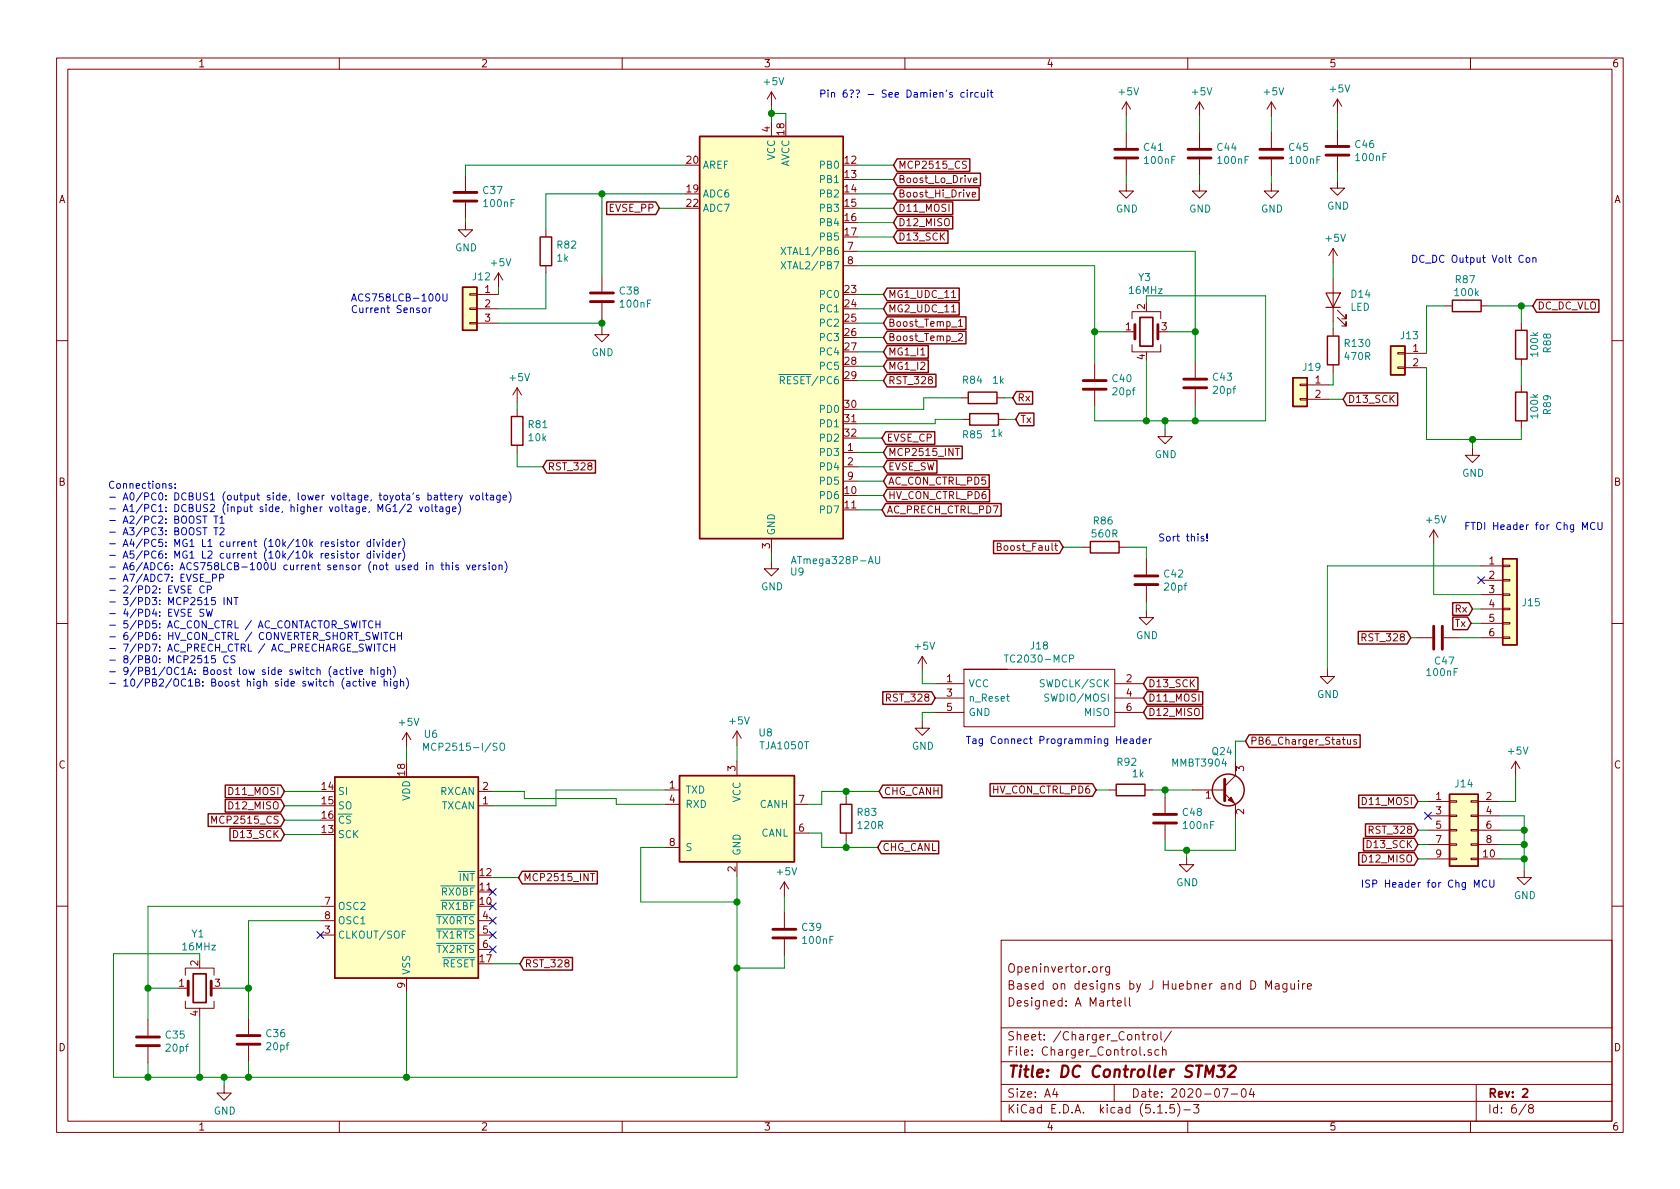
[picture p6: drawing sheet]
EESchema Schematic File Version 4
EELAYER 30 0
EELAYER END
$Descr A4 11693 8268
encoding utf-8
Sheet 6 8
Title "DC Controller STM32"
Date "2020-07-04"
Rev "2"
Comp ""
Comment1 "Designed: A Martell"
Comment2 "Based on designs by J Huebner and D Maguire"
Comment3 "Openinvertor.org"
Comment4 ""
$EndDescr
$Comp
L Interface_CAN_LIN:MCP2515-xSO U6
U 1 1
P 2830 6100
F 0 "U6" H 3000 7100 50  0000 C CNN
F 1 "MCP2515-I/SO" H 3230 7010 50  0000 C CNN
F 2 "Package_SO:SOIC-18W_7.5x11.6mm_P1.27mm" H 2830 5200 50  0001 C CIN
F 3 "http://ww1.microchip.com/downloads/en/DeviceDoc/21801e.pdf" H 2930 5300 50  0001 C CNN
F 4 "C12368" H 2830 6100 50  0001 C CNN "JLPCB Component"
	1    2830 6100
	1    0    0    -1  
$EndComp
$Comp
L Interface_CAN_LIN:TJA1051T U8
U 1 1
P 5130 5690
F 0 "U8" H 5330 6290 50  0000 C CNN
F 1 "TJA1050T" H 5460 6200 50  0000 C CNN
F 2 "Package_SO:SOIC-8_3.9x4.9mm_P1.27mm" H 5130 5190 50  0001 C CIN
F 3 "http://www.nxp.com/documents/data_sheet/TJA1051.pdf" H 5130 5690 50  0001 C CNN
F 4 "C6952" H 5130 5690 50  0001 C CNN "JLPCB Component"
	1    5130 5690
	1    0    0    -1  
$EndComp
$Comp
L Device:Crystal_GND24 Y1
U 1 1
P 1390 6870
F 0 "Y1" H 1330 7250 50  0000 L CNN
F 1 "16MHz" H 1260 7160 50  0000 L CNN
F 2 "Crystal:Crystal_SMD_3225-4Pin_3.2x2.5mm" H 1390 6870 50  0001 C CNN
F 3 "~" H 1390 6870 50  0001 C CNN
F 4 "C13738" H 1390 6870 50  0001 C CNN "JLPCB Component"
	1    1390 6870
	1    0    0    -1  
$EndComp
$Comp
L Device:C C39
U 1 1
P 5460 6490
F 0 "C39" H 5575 6536 50  0000 L CNN
F 1 "100nF" H 5575 6445 50  0000 L CNN
F 2 "Capacitor_SMD:C_0603_1608Metric" H 5498 6340 50  0001 C CNN
F 3 "~" H 5460 6490 50  0001 C CNN
F 4 "C14663" H 5460 6490 50  0001 C CNN "JLPCB Component"
	1    5460 6490
	1    0    0    -1  
$EndComp
$Comp
L Device:R R83
U 1 1
P 5890 5690
F 0 "R83" H 5960 5736 50  0000 L CNN
F 1 "120R" H 5960 5645 50  0000 L CNN
F 2 "Resistor_SMD:R_0603_1608Metric" V 5820 5690 50  0001 C CNN
F 3 "~" H 5890 5690 50  0001 C CNN
F 4 "C22787" H 5890 5690 50  0001 C CNN "JLPCB Component"
	1    5890 5690
	1    0    0    -1  
$EndComp
$Comp
L Device:C C36
U 1 1
P 1730 7230
F 0 "C36" H 1845 7276 50  0000 L CNN
F 1 "20pf" H 1845 7185 50  0000 L CNN
F 2 "Capacitor_SMD:C_0603_1608Metric" H 1768 7080 50  0001 C CNN
F 3 "~" H 1730 7230 50  0001 C CNN
F 4 "C1648" H 1730 7230 50  0001 C CNN "JLPCB Component"
	1    1730 7230
	1    0    0    -1  
$EndComp
$Comp
L Device:C C35
U 1 1
P 1030 7240
F 0 "C35" H 1145 7286 50  0000 L CNN
F 1 "20pf" H 1145 7195 50  0000 L CNN
F 2 "Capacitor_SMD:C_0603_1608Metric" H 1068 7090 50  0001 C CNN
F 3 "~" H 1030 7240 50  0001 C CNN
F 4 "C1648" H 1030 7240 50  0001 C CNN "JLPCB Component"
	1    1030 7240
	1    0    0    -1  
$EndComp
Wire Wire Line
	1030 7090 1030 6870
Wire Wire Line
	1030 6870 1240 6870
Wire Wire Line
	1540 6870 1730 6870
Wire Wire Line
	1730 6870 1730 7080
Wire Wire Line
	1030 7390 1030 7490
Wire Wire Line
	1730 7490 1730 7380
$Comp
L power:GND #PWR038
U 1 1
P 1560 7550
F 0 "#PWR038" H 1560 7300 50  0001 C CNN
F 1 "GND" H 1565 7377 50  0000 C CNN
F 2 "" H 1560 7550 50  0001 C CNN
F 3 "" H 1560 7550 50  0001 C CNN
	1    1560 7550
	1    0    0    -1  
$EndComp
Wire Wire Line
	1560 7550 1560 7490
Wire Wire Line
	1030 6870 1030 6300
Wire Wire Line
	1030 6300 2230 6300
Connection ~ 1030 6870
Wire Wire Line
	1730 6870 1730 6400
Wire Wire Line
	1730 6400 2230 6400
Connection ~ 1730 6870
Wire Wire Line
	1730 7490 2830 7490
Connection ~ 1730 7490
Wire Wire Line
	2830 6900 2830 7490
Wire Wire Line
	3430 5600 3870 5600
Wire Wire Line
	3870 5600 3870 5490
Wire Wire Line
	3870 5490 4630 5490
Wire Wire Line
	3430 5500 3650 5500
Wire Wire Line
	3650 5500 3650 5550
Wire Wire Line
	3650 5550 4290 5550
Wire Wire Line
	4290 5550 4290 5590
Wire Wire Line
	4290 5590 4630 5590
NoConn ~ 2230 6500
NoConn ~ 3430 6400
NoConn ~ 3430 6500
NoConn ~ 3430 6600
NoConn ~ 3430 6300
NoConn ~ 3430 6200
Text GLabel 3610 6100 2    50   Input ~ 0
MCP2515_INT
Wire Wire Line
	3610 6100 3430 6100
Text GLabel 1980 5800 0    50   Input ~ 0
D13_SCK
Text GLabel 1980 5700 0    50   Input ~ 0
MCP2515_CS
Text GLabel 1980 5600 0    50   Input ~ 0
D12_MISO
Text GLabel 1980 5500 0    50   Input ~ 0
D11_MOSI
Wire Wire Line
	2230 5600 1980 5600
Wire Wire Line
	2230 5700 1980 5700
Wire Wire Line
	2230 5800 1980 5800
Wire Wire Line
	1980 5500 2230 5500
$Comp
L power:+5V #PWR039
U 1 1
P 2830 5190
F 0 "#PWR039" H 2830 5040 50  0001 C CNN
F 1 "+5V" H 2845 5363 50  0000 C CNN
F 2 "" H 2830 5190 50  0001 C CNN
F 3 "" H 2830 5190 50  0001 C CNN
	1    2830 5190
	1    0    0    -1  
$EndComp
Wire Wire Line
	2830 5300 2830 5190
Text GLabel 3620 6700 2    50   Input ~ 0
RST_328
Wire Wire Line
	3620 6700 3430 6700
Wire Wire Line
	2830 7490 5130 7490
Wire Wire Line
	5130 7490 5130 6730
Connection ~ 2830 7490
Wire Wire Line
	4630 5890 4460 5890
Wire Wire Line
	4460 5890 4460 6270
Wire Wire Line
	4460 6270 5130 6270
Connection ~ 5130 6270
Wire Wire Line
	5130 6270 5130 6090
$Comp
L power:+5V #PWR044
U 1 1
P 5130 5180
F 0 "#PWR044" H 5130 5030 50  0001 C CNN
F 1 "+5V" H 5145 5353 50  0000 C CNN
F 2 "" H 5130 5180 50  0001 C CNN
F 3 "" H 5130 5180 50  0001 C CNN
	1    5130 5180
	1    0    0    -1  
$EndComp
Wire Wire Line
	5130 5290 5130 5180
Text GLabel 6120 5500 2    50   Input ~ 0
CHG_CANH
Text GLabel 6110 5890 2    50   Input ~ 0
CHG_CANL
Wire Wire Line
	5630 5590 5720 5590
Wire Wire Line
	5630 5790 5720 5790
Wire Wire Line
	5720 5500 5890 5500
Wire Wire Line
	5720 5500 5720 5590
Wire Wire Line
	5720 5890 5890 5890
Wire Wire Line
	5720 5790 5720 5890
Wire Wire Line
	5890 5840 5890 5890
Connection ~ 5890 5890
Wire Wire Line
	5890 5890 6110 5890
Wire Wire Line
	5890 5540 5890 5500
Connection ~ 5890 5500
Wire Wire Line
	5890 5500 6120 5500
Wire Wire Line
	5130 6730 5460 6730
Connection ~ 5130 6730
Wire Wire Line
	5130 6730 5130 6270
Wire Wire Line
	5460 6730 5460 6640
$Comp
L power:+5V #PWR047
U 1 1
P 5460 6230
F 0 "#PWR047" H 5460 6080 50  0001 C CNN
F 1 "+5V" H 5475 6403 50  0000 C CNN
F 2 "" H 5460 6230 50  0001 C CNN
F 3 "" H 5460 6230 50  0001 C CNN
	1    5460 6230
	1    0    0    -1  
$EndComp
Wire Wire Line
	5460 6340 5460 6230
$Comp
L power:GND #PWR046
U 1 1
P 5370 3900
F 0 "#PWR046" H 5370 3650 50  0001 C CNN
F 1 "GND" H 5375 3727 50  0000 C CNN
F 2 "" H 5370 3900 50  0001 C CNN
F 3 "" H 5370 3900 50  0001 C CNN
	1    5370 3900
	1    0    0    -1  
$EndComp
Wire Wire Line
	5370 3900 5370 3840
$Comp
L power:+5V #PWR045
U 1 1
P 5370 730
F 0 "#PWR045" H 5370 580 50  0001 C CNN
F 1 "+5V" H 5385 903 50  0000 C CNN
F 2 "" H 5370 730 50  0001 C CNN
F 3 "" H 5370 730 50  0001 C CNN
	1    5370 730 
	1    0    0    -1  
$EndComp
Wire Wire Line
	5370 840  5370 780 
Text Notes 5700 680  0    50   ~ 0
Pin 6?? - See Damien's circuit
$Comp
L Device:Crystal_GND24 Y3
U 1 1
P 7980 2300
F 0 "Y3" H 7920 2680 50  0000 L CNN
F 1 "16MHz" H 7850 2590 50  0000 L CNN
F 2 "Crystal:Crystal_SMD_3225-4Pin_3.2x2.5mm" H 7980 2300 50  0001 C CNN
F 3 "~" H 7980 2300 50  0001 C CNN
F 4 "C13738" H 7980 2300 50  0001 C CNN "JLPCB Component"
	1    7980 2300
	1    0    0    -1  
$EndComp
$Comp
L Device:C C43
U 1 1
P 8320 2660
F 0 "C43" H 8435 2706 50  0000 L CNN
F 1 "20pf" H 8435 2615 50  0000 L CNN
F 2 "Capacitor_SMD:C_0603_1608Metric" H 8358 2510 50  0001 C CNN
F 3 "~" H 8320 2660 50  0001 C CNN
F 4 "C1648" H 8320 2660 50  0001 C CNN "JLPCB Component"
	1    8320 2660
	1    0    0    -1  
$EndComp
$Comp
L Device:C C40
U 1 1
P 7620 2670
F 0 "C40" H 7735 2716 50  0000 L CNN
F 1 "20pf" H 7735 2625 50  0000 L CNN
F 2 "Capacitor_SMD:C_0603_1608Metric" H 7658 2520 50  0001 C CNN
F 3 "~" H 7620 2670 50  0001 C CNN
F 4 "C1648" H 7620 2670 50  0001 C CNN "JLPCB Component"
	1    7620 2670
	1    0    0    -1  
$EndComp
Wire Wire Line
	7620 2520 7620 2300
Wire Wire Line
	7620 2300 7830 2300
Wire Wire Line
	8130 2300 8320 2300
Wire Wire Line
	8320 2300 8320 2510
Wire Wire Line
	7620 2820 7620 2920
Wire Wire Line
	8320 2920 8320 2810
$Comp
L power:GND #PWR050
U 1 1
P 8110 2980
F 0 "#PWR050" H 8110 2730 50  0001 C CNN
F 1 "GND" H 8115 2807 50  0000 C CNN
F 2 "" H 8110 2980 50  0001 C CNN
F 3 "" H 8110 2980 50  0001 C CNN
	1    8110 2980
	1    0    0    -1  
$EndComp
Wire Wire Line
	8110 2980 8110 2920
Connection ~ 7620 2300
Connection ~ 8320 2300
Wire Wire Line
	7620 1840 5970 1840
Wire Wire Line
	7620 1840 7620 2300
Wire Wire Line
	8320 1740 5970 1740
Wire Wire Line
	8320 1740 8320 2300
Text GLabel 6150 3140 2    50   Input ~ 0
MCP2515_INT
Wire Wire Line
	6150 3140 5970 3140
Text GLabel 6150 3240 2    50   Input ~ 0
EVSE_SW
Wire Wire Line
	6150 3240 5970 3240
Text GLabel 6150 3340 2    50   Input ~ 0
AC_CON_CTRL_PD5
Wire Wire Line
	6150 3340 5970 3340
Text GLabel 6150 3440 2    50   Input ~ 0
HV_CON_CTRL_PD6
Wire Wire Line
	6150 3440 5970 3440
Text GLabel 6140 3540 2    50   Input ~ 0
AC_PRECH_CTRL_PD7
Wire Wire Line
	6140 3540 5970 3540
$Comp
L MCU_Microchip_ATmega:ATmega328P-AU U9
U 1 1
P 5370 2340
F 0 "U9" H 5550 710 50  0000 C CNN
F 1 "ATmega328P-AU" H 5820 790 50  0000 C CNN
F 2 "Package_QFP:TQFP-32_7x7mm_P0.8mm" H 5370 2340 50  0001 C CIN
F 3 "http://ww1.microchip.com/downloads/en/DeviceDoc/ATmega328_P%20AVR%20MCU%20with%20picoPower%20Technology%20Data%20Sheet%2040001984A.pdf" H 5370 2340 50  0001 C CNN
F 4 "C14877" H 5370 2340 50  0001 C CNN "JLPCB Component"
	1    5370 2340
	1    0    0    -1  
$EndComp
Text GLabel 6220 1640 2    50   Input ~ 0
D13_SCK
Text GLabel 6220 1540 2    50   Input ~ 0
D12_MISO
Text GLabel 6220 1440 2    50   Input ~ 0
D11_MOSI
Wire Wire Line
	5970 1540 6220 1540
Wire Wire Line
	5970 1640 6220 1640
Wire Wire Line
	6220 1440 5970 1440
Text GLabel 6220 1140 2    50   Input ~ 0
MCP2515_CS
Wire Wire Line
	5970 1140 6220 1140
Text GLabel 6220 1240 2    50   Input ~ 0
Boost_Lo_Drive
Wire Wire Line
	5970 1240 6220 1240
Text GLabel 6220 1340 2    50   Input ~ 0
Boost_Hi_Drive
Wire Wire Line
	5970 1340 6220 1340
Wire Wire Line
	5470 840  5470 780 
Wire Wire Line
	5470 780  5370 780 
Connection ~ 5370 780 
Wire Wire Line
	5370 780  5370 730 
$Comp
L Device:C C41
U 1 1
P 7840 1060
F 0 "C41" H 7955 1106 50  0000 L CNN
F 1 "100nF" H 7955 1015 50  0000 L CNN
F 2 "Capacitor_SMD:C_0603_1608Metric" H 7878 910 50  0001 C CNN
F 3 "~" H 7840 1060 50  0001 C CNN
F 4 "C14663" H 7840 1060 50  0001 C CNN "JLPCB Component"
	1    7840 1060
	1    0    0    -1  
$EndComp
$Comp
L power:+5V #PWR048
U 1 1
P 7840 800
F 0 "#PWR048" H 7840 650 50  0001 C CNN
F 1 "+5V" H 7855 973 50  0000 C CNN
F 2 "" H 7840 800 50  0001 C CNN
F 3 "" H 7840 800 50  0001 C CNN
	1    7840 800 
	1    0    0    -1  
$EndComp
Wire Wire Line
	7840 910  7840 800 
$Comp
L power:GND #PWR049
U 1 1
P 7840 1270
F 0 "#PWR049" H 7840 1020 50  0001 C CNN
F 1 "GND" H 7845 1097 50  0000 C CNN
F 2 "" H 7840 1270 50  0001 C CNN
F 3 "" H 7840 1270 50  0001 C CNN
	1    7840 1270
	1    0    0    -1  
$EndComp
Wire Wire Line
	7840 1270 7840 1210
$Comp
L Device:C C38
U 1 1
P 4190 2060
F 0 "C38" H 4305 2106 50  0000 L CNN
F 1 "100nF" H 4305 2015 50  0000 L CNN
F 2 "Capacitor_SMD:C_0603_1608Metric" H 4228 1910 50  0001 C CNN
F 3 "~" H 4190 2060 50  0001 C CNN
F 4 "C14663" H 4190 2060 50  0001 C CNN "JLPCB Component"
	1    4190 2060
	1    0    0    -1  
$EndComp
$Comp
L power:GND #PWR043
U 1 1
P 4190 2270
F 0 "#PWR043" H 4190 2020 50  0001 C CNN
F 1 "GND" H 4195 2097 50  0000 C CNN
F 2 "" H 4190 2270 50  0001 C CNN
F 3 "" H 4190 2270 50  0001 C CNN
	1    4190 2270
	1    0    0    -1  
$EndComp
Wire Wire Line
	4190 2270 4190 2240
$Comp
L Device:R R82
U 1 1
P 3800 1740
F 0 "R82" H 3870 1786 50  0000 L CNN
F 1 "1k" H 3870 1695 50  0000 L CNN
F 2 "Resistor_SMD:R_0603_1608Metric" V 3730 1740 50  0001 C CNN
F 3 "~" H 3800 1740 50  0001 C CNN
F 4 "C21190" H 3800 1740 50  0001 C CNN "JLPCB Component"
	1    3800 1740
	1    0    0    -1  
$EndComp
$Comp
L Connector_Generic:Conn_01x03 J12
U 1 1
P 3270 2140
F 0 "J12" H 3188 2365 50  0000 C CNN
F 1 "Conn_01x03" H 3188 2366 50  0001 C CNN
F 2 "Connector_PinHeader_2.54mm:PinHeader_1x03_P2.54mm_Vertical" H 3270 2140 50  0001 C CNN
F 3 "~" H 3270 2140 50  0001 C CNN
	1    3270 2140
	-1   0    0    -1  
$EndComp
Wire Wire Line
	4190 2240 3470 2240
Connection ~ 4190 2240
Wire Wire Line
	4190 2240 4190 2210
Wire Wire Line
	3470 2140 3800 2140
Wire Wire Line
	3800 2140 3800 1890
Wire Wire Line
	3800 1340 3800 1590
Wire Wire Line
	4190 1910 4190 1340
Wire Wire Line
	3800 1340 4190 1340
Connection ~ 4190 1340
Wire Wire Line
	4190 1340 4770 1340
$Comp
L power:+5V #PWR041
U 1 1
P 3470 1990
F 0 "#PWR041" H 3470 1840 50  0001 C CNN
F 1 "+5V" H 3485 2163 50  0000 C CNN
F 2 "" H 3470 1990 50  0001 C CNN
F 3 "" H 3470 1990 50  0001 C CNN
	1    3470 1990
	1    0    0    -1  
$EndComp
Wire Wire Line
	3470 2040 3470 1990
Text Notes 2440 2180 0    50   ~ 0
ACS758LCB-100U\nCurrent Sensor
Text GLabel 4590 1440 0    50   Input ~ 0
EVSE_PP
Wire Wire Line
	4590 1440 4770 1440
$Comp
L Device:C C37
U 1 1
P 3240 1360
F 0 "C37" H 3355 1406 50  0000 L CNN
F 1 "100nF" H 3355 1315 50  0000 L CNN
F 2 "Capacitor_SMD:C_0603_1608Metric" H 3278 1210 50  0001 C CNN
F 3 "~" H 3240 1360 50  0001 C CNN
F 4 "C14663" H 3240 1360 50  0001 C CNN "JLPCB Component"
	1    3240 1360
	1    0    0    -1  
$EndComp
Wire Wire Line
	4770 1140 3240 1140
Wire Wire Line
	3240 1140 3240 1210
$Comp
L power:GND #PWR040
U 1 1
P 3240 1540
F 0 "#PWR040" H 3240 1290 50  0001 C CNN
F 1 "GND" H 3245 1367 50  0000 C CNN
F 2 "" H 3240 1540 50  0001 C CNN
F 3 "" H 3240 1540 50  0001 C CNN
	1    3240 1540
	1    0    0    -1  
$EndComp
Wire Wire Line
	3240 1540 3240 1510
Text GLabel 6150 2040 2    50   Input ~ 0
MG1_UDC_11
Wire Wire Line
	6150 2040 5970 2040
Text GLabel 6150 2140 2    50   Input ~ 0
MG2_UDC_11
Wire Wire Line
	6150 2140 5970 2140
Text GLabel 6150 2240 2    50   Input ~ 0
Boost_Temp_1
Wire Wire Line
	6150 2240 5970 2240
Text GLabel 6150 2340 2    50   Input ~ 0
Boost_Temp_2
Wire Wire Line
	6150 2340 5970 2340
Text GLabel 6150 2440 2    50   Input ~ 0
MG1_I1
Wire Wire Line
	6150 2440 5970 2440
Text GLabel 6150 2540 2    50   Input ~ 0
MG1_I2
Wire Wire Line
	6150 2540 5970 2540
Text GLabel 6150 2640 2    50   Input ~ 0
RST_328
Wire Wire Line
	6150 2640 5970 2640
$Comp
L Device:R R81
U 1 1
P 3600 2990
F 0 "R81" H 3670 3036 50  0000 L CNN
F 1 "10k" H 3670 2945 50  0000 L CNN
F 2 "Resistor_SMD:R_0603_1608Metric" V 3530 2990 50  0001 C CNN
F 3 "~" H 3600 2990 50  0001 C CNN
F 4 "C25804" H 3600 2990 50  0001 C CNN "JLPCB Component"
	1    3600 2990
	1    0    0    -1  
$EndComp
$Comp
L power:+5V #PWR042
U 1 1
P 3600 2790
F 0 "#PWR042" H 3600 2640 50  0001 C CNN
F 1 "+5V" H 3615 2963 50  0000 C CNN
F 2 "" H 3600 2790 50  0001 C CNN
F 3 "" H 3600 2790 50  0001 C CNN
	1    3600 2790
	1    0    0    -1  
$EndComp
Wire Wire Line
	3600 2840 3600 2790
Text GLabel 3780 3240 2    50   Input ~ 0
RST_328
Wire Wire Line
	3780 3240 3600 3240
Wire Wire Line
	3600 3140 3600 3240
$Comp
L Device:R R84
U 1 1
P 6840 2760
F 0 "R84" V 6960 2830 50  0000 C CNN
F 1 "1k" V 6960 2650 50  0000 C CNN
F 2 "Resistor_SMD:R_0603_1608Metric" V 6770 2760 50  0001 C CNN
F 3 "~" H 6840 2760 50  0001 C CNN
F 4 "C21190" H 6840 2760 50  0001 C CNN "JLPCB Component"
	1    6840 2760
	0    -1   -1   0   
$EndComp
$Comp
L Device:R R85
U 1 1
P 6850 2910
F 0 "R85" V 6740 2990 50  0000 C CNN
F 1 "1k" V 6750 2820 50  0000 C CNN
F 2 "Resistor_SMD:R_0603_1608Metric" V 6780 2910 50  0001 C CNN
F 3 "~" H 6850 2910 50  0001 C CNN
F 4 "C21190" H 6850 2910 50  0001 C CNN "JLPCB Component"
	1    6850 2910
	0    -1   -1   0   
$EndComp
Wire Wire Line
	5970 2840 6430 2840
Wire Wire Line
	6430 2840 6430 2760
Wire Wire Line
	6430 2760 6690 2760
Wire Wire Line
	5970 2940 6510 2940
Wire Wire Line
	6510 2940 6510 2910
Wire Wire Line
	6510 2910 6700 2910
Wire Wire Line
	6990 2760 7050 2760
Wire Wire Line
	7000 2910 7070 2910
Text GLabel 7050 2760 2    50   Input ~ 0
Rx
Text GLabel 7070 2910 2    50   Input ~ 0
Tx
$Comp
L Device:R R86
U 1 1
P 7690 3800
F 0 "R86" V 7870 3810 50  0000 C CNN
F 1 "560R" V 7780 3800 50  0000 C CNN
F 2 "Resistor_SMD:R_0603_1608Metric" V 7620 3800 50  0001 C CNN
F 3 "~" H 7690 3800 50  0001 C CNN
F 4 "C23204" H 7690 3800 50  0001 C CNN "JLPCB Component"
	1    7690 3800
	0    -1   -1   0   
$EndComp
$Comp
L Device:C C42
U 1 1
P 7980 4030
F 0 "C42" H 8095 4076 50  0000 L CNN
F 1 "20pf" H 8095 3985 50  0000 L CNN
F 2 "Capacitor_SMD:C_0603_1608Metric" H 8018 3880 50  0001 C CNN
F 3 "~" H 7980 4030 50  0001 C CNN
F 4 "C1648" H 7980 4030 50  0001 C CNN "JLPCB Component"
	1    7980 4030
	1    0    0    -1  
$EndComp
$Comp
L power:GND #PWR051
U 1 1
P 7980 4240
F 0 "#PWR051" H 7980 3990 50  0001 C CNN
F 1 "GND" H 7985 4067 50  0000 C CNN
F 2 "" H 7980 4240 50  0001 C CNN
F 3 "" H 7980 4240 50  0001 C CNN
	1    7980 4240
	1    0    0    -1  
$EndComp
Wire Wire Line
	7980 4240 7980 4180
Wire Wire Line
	7980 3880 7980 3800
Wire Wire Line
	7980 3800 7840 3800
Wire Wire Line
	7540 3800 7400 3800
Text GLabel 7400 3800 0    50   Input ~ 0
Boost_Fault
Text Notes 8060 3770 0    50   ~ 0
Sort this!
$Comp
L Device:C C44
U 1 1
P 8350 1060
F 0 "C44" H 8465 1106 50  0000 L CNN
F 1 "100nF" H 8465 1015 50  0000 L CNN
F 2 "Capacitor_SMD:C_0603_1608Metric" H 8388 910 50  0001 C CNN
F 3 "~" H 8350 1060 50  0001 C CNN
F 4 "C14663" H 8350 1060 50  0001 C CNN "JLPCB Component"
	1    8350 1060
	1    0    0    -1  
$EndComp
$Comp
L power:+5V #PWR052
U 1 1
P 8350 800
F 0 "#PWR052" H 8350 650 50  0001 C CNN
F 1 "+5V" H 8365 973 50  0000 C CNN
F 2 "" H 8350 800 50  0001 C CNN
F 3 "" H 8350 800 50  0001 C CNN
	1    8350 800 
	1    0    0    -1  
$EndComp
Wire Wire Line
	8350 910  8350 800 
$Comp
L power:GND #PWR053
U 1 1
P 8350 1270
F 0 "#PWR053" H 8350 1020 50  0001 C CNN
F 1 "GND" H 8355 1097 50  0000 C CNN
F 2 "" H 8350 1270 50  0001 C CNN
F 3 "" H 8350 1270 50  0001 C CNN
	1    8350 1270
	1    0    0    -1  
$EndComp
Wire Wire Line
	8350 1270 8350 1210
$Comp
L Device:C C45
U 1 1
P 8850 1060
F 0 "C45" H 8965 1106 50  0000 L CNN
F 1 "100nF" H 8965 1015 50  0000 L CNN
F 2 "Capacitor_SMD:C_0603_1608Metric" H 8888 910 50  0001 C CNN
F 3 "~" H 8850 1060 50  0001 C CNN
F 4 "C14663" H 8850 1060 50  0001 C CNN "JLPCB Component"
	1    8850 1060
	1    0    0    -1  
$EndComp
$Comp
L power:+5V #PWR054
U 1 1
P 8850 800
F 0 "#PWR054" H 8850 650 50  0001 C CNN
F 1 "+5V" H 8865 973 50  0000 C CNN
F 2 "" H 8850 800 50  0001 C CNN
F 3 "" H 8850 800 50  0001 C CNN
	1    8850 800 
	1    0    0    -1  
$EndComp
Wire Wire Line
	8850 910  8850 800 
$Comp
L power:GND #PWR055
U 1 1
P 8850 1270
F 0 "#PWR055" H 8850 1020 50  0001 C CNN
F 1 "GND" H 8855 1097 50  0000 C CNN
F 2 "" H 8850 1270 50  0001 C CNN
F 3 "" H 8850 1270 50  0001 C CNN
	1    8850 1270
	1    0    0    -1  
$EndComp
Wire Wire Line
	8850 1270 8850 1210
$Comp
L Device:C C46
U 1 1
P 9310 1040
F 0 "C46" H 9425 1086 50  0000 L CNN
F 1 "100nF" H 9425 995 50  0000 L CNN
F 2 "Capacitor_SMD:C_0603_1608Metric" H 9348 890 50  0001 C CNN
F 3 "~" H 9310 1040 50  0001 C CNN
F 4 "C14663" H 9310 1040 50  0001 C CNN "JLPCB Component"
	1    9310 1040
	1    0    0    -1  
$EndComp
$Comp
L power:+5V #PWR057
U 1 1
P 9310 780
F 0 "#PWR057" H 9310 630 50  0001 C CNN
F 1 "+5V" H 9325 953 50  0000 C CNN
F 2 "" H 9310 780 50  0001 C CNN
F 3 "" H 9310 780 50  0001 C CNN
	1    9310 780 
	1    0    0    -1  
$EndComp
Wire Wire Line
	9310 890  9310 780 
$Comp
L power:GND #PWR058
U 1 1
P 9310 1250
F 0 "#PWR058" H 9310 1000 50  0001 C CNN
F 1 "GND" H 9315 1077 50  0000 C CNN
F 2 "" H 9310 1250 50  0001 C CNN
F 3 "" H 9310 1250 50  0001 C CNN
	1    9310 1250
	1    0    0    -1  
$EndComp
Wire Wire Line
	9310 1250 9310 1190
$Comp
L Connector_Generic:Conn_01x02 J13
U 1 1
P 9730 2450
F 0 "J13" H 9648 2575 50  0000 C CNN
F 1 "Conn_01x02" H 9648 2576 50  0001 C CNN
F 2 "Connector_PinHeader_2.54mm:PinHeader_1x02_P2.54mm_Vertical" H 9730 2450 50  0001 C CNN
F 3 "~" H 9730 2450 50  0001 C CNN
	1    9730 2450
	-1   0    0    -1  
$EndComp
$Comp
L Device:R R87
U 1 1
P 10210 2120
F 0 "R87" V 10390 2130 50  0000 C CNN
F 1 "100k" V 10300 2120 50  0000 C CNN
F 2 "Resistor_SMD:R_0603_1608Metric" V 10140 2120 50  0001 C CNN
F 3 "~" H 10210 2120 50  0001 C CNN
F 4 "C25803" H 10210 2120 50  0001 C CNN "JLPCB Component"
	1    10210 2120
	0    -1   -1   0   
$EndComp
$Comp
L Device:R R88
U 1 1
P 10590 2390
F 0 "R88" V 10770 2400 50  0000 C CNN
F 1 "100k" V 10680 2390 50  0000 C CNN
F 2 "Resistor_SMD:R_0603_1608Metric" V 10520 2390 50  0001 C CNN
F 3 "~" H 10590 2390 50  0001 C CNN
F 4 "C25803" H 10590 2390 50  0001 C CNN "JLPCB Component"
	1    10590 2390
	1    0    0    -1  
$EndComp
$Comp
L Device:R R89
U 1 1
P 10590 2820
F 0 "R89" V 10770 2830 50  0000 C CNN
F 1 "100k" V 10680 2820 50  0000 C CNN
F 2 "Resistor_SMD:R_0603_1608Metric" V 10520 2820 50  0001 C CNN
F 3 "~" H 10590 2820 50  0001 C CNN
F 4 "C25803" H 10590 2820 50  0001 C CNN "JLPCB Component"
	1    10590 2820
	1    0    0    -1  
$EndComp
$Comp
L power:GND #PWR060
U 1 1
P 10250 3110
F 0 "#PWR060" H 10250 2860 50  0001 C CNN
F 1 "GND" H 10255 2937 50  0000 C CNN
F 2 "" H 10250 3110 50  0001 C CNN
F 3 "" H 10250 3110 50  0001 C CNN
	1    10250 3110
	1    0    0    -1  
$EndComp
Wire Wire Line
	10250 3110 10250 3050
Wire Wire Line
	9930 2450 9930 2120
Wire Wire Line
	9930 2120 10060 2120
Wire Wire Line
	10360 2120 10590 2120
Wire Wire Line
	10590 2120 10590 2240
Wire Wire Line
	10590 2540 10590 2670
Wire Wire Line
	10590 2970 10590 3050
Wire Wire Line
	10590 3050 10250 3050
Wire Wire Line
	10250 3050 9930 3050
Wire Wire Line
	9930 3050 9930 2550
Connection ~ 10250 3050
Text Notes 9820 1830 0    50   ~ 0
DC_DC Output Volt Con
$Comp
L Connector_Generic:Conn_01x06 J15
U 1 1
P 10510 4130
F 0 "J15" H 10590 4076 50  0000 L CNN
F 1 "Conn_01x06" H 10590 4031 50  0001 L CNN
F 2 "Connector_PinHeader_2.54mm:PinHeader_1x06_P2.54mm_Vertical" H 10510 4130 50  0001 C CNN
F 3 "~" H 10510 4130 50  0001 C CNN
	1    10510 4130
	1    0    0    -1  
$EndComp
$Comp
L power:+5V #PWR059
U 1 1
P 9980 3780
F 0 "#PWR059" H 9980 3630 50  0001 C CNN
F 1 "+5V" H 9995 3953 50  0000 C CNN
F 2 "" H 9980 3780 50  0001 C CNN
F 3 "" H 9980 3780 50  0001 C CNN
	1    9980 3780
	1    0    0    -1  
$EndComp
$Comp
L power:GND #PWR056
U 1 1
P 9240 4650
F 0 "#PWR056" H 9240 4400 50  0001 C CNN
F 1 "GND" H 9245 4477 50  0000 C CNN
F 2 "" H 9240 4650 50  0001 C CNN
F 3 "" H 9240 4650 50  0001 C CNN
	1    9240 4650
	1    0    0    -1  
$EndComp
$Comp
L Device:C C47
U 1 1
P 10010 4430
F 0 "C47" V 10170 4400 50  0000 L CNN
F 1 "100nF" V 10250 4340 50  0000 L CNN
F 2 "Capacitor_SMD:C_0603_1608Metric" H 10048 4280 50  0001 C CNN
F 3 "~" H 10010 4430 50  0001 C CNN
F 4 "C14663" H 10010 4430 50  0001 C CNN "JLPCB Component"
	1    10010 4430
	0    1    1    0   
$EndComp
Wire Wire Line
	10310 4430 10160 4430
Text GLabel 9820 4430 0    50   Input ~ 0
RST_328
Wire Wire Line
	9820 4430 9860 4430
Wire Wire Line
	10310 4130 9980 4130
Wire Wire Line
	9980 3780 9980 4130
Wire Wire Line
	10310 3930 9240 3930
Wire Wire Line
	9240 3930 9240 4650
NoConn ~ 10310 4030
Wire Wire Line
	10310 4230 10250 4230
Wire Wire Line
	10310 4330 10240 4330
Text GLabel 10250 4230 0    50   Input ~ 0
Rx
Text GLabel 10240 4330 0    50   Input ~ 0
Tx
Text Notes 10190 3690 0    50   ~ 0
FTDI Header for Chg MCU
$Comp
L Connector_Generic:Conn_02x05_Odd_Even J14
U 1 1
P 10140 5770
F 0 "J14" H 10190 6095 50  0000 C CNN
F 1 "Conn_02x05_Odd_Even" H 10190 6096 50  0001 C CNN
F 2 "Connector_PinHeader_2.54mm:PinHeader_2x05_P2.54mm_Vertical" H 10140 5770 50  0001 C CNN
F 3 "~" H 10140 5770 50  0001 C CNN
	1    10140 5770
	1    0    0    -1  
$EndComp
Text GLabel 9870 5870 0    50   Input ~ 0
D13_SCK
Text GLabel 9870 5970 0    50   Input ~ 0
D12_MISO
Text GLabel 9870 5570 0    50   Input ~ 0
D11_MOSI
Wire Wire Line
	9940 5970 9870 5970
Wire Wire Line
	9940 5870 9870 5870
Wire Wire Line
	9870 5570 9940 5570
Text GLabel 9870 5770 0    50   Input ~ 0
RST_328
Wire Wire Line
	9870 5770 9940 5770
$Comp
L power:GND #PWR062
U 1 1
P 10610 6050
F 0 "#PWR062" H 10610 5800 50  0001 C CNN
F 1 "GND" H 10615 5877 50  0000 C CNN
F 2 "" H 10610 6050 50  0001 C CNN
F 3 "" H 10610 6050 50  0001 C CNN
	1    10610 6050
	1    0    0    -1  
$EndComp
$Comp
L power:+5V #PWR061
U 1 1
P 10550 5390
F 0 "#PWR061" H 10550 5240 50  0001 C CNN
F 1 "+5V" H 10565 5563 50  0000 C CNN
F 2 "" H 10550 5390 50  0001 C CNN
F 3 "" H 10550 5390 50  0001 C CNN
	1    10550 5390
	1    0    0    -1  
$EndComp
NoConn ~ 9940 5670
Wire Wire Line
	10440 5570 10550 5570
Wire Wire Line
	10550 5390 10550 5570
Wire Wire Line
	10610 5670 10440 5670
Wire Wire Line
	10440 5770 10610 5770
Wire Wire Line
	10610 5670 10610 5770
Connection ~ 10610 5770
Wire Wire Line
	10610 5770 10610 5870
Wire Wire Line
	10440 5870 10610 5870
Connection ~ 10610 5870
Wire Wire Line
	10610 5870 10610 5970
Wire Wire Line
	10440 5970 10610 5970
Connection ~ 10610 5970
Wire Wire Line
	10610 5970 10610 6050
Text Notes 9470 6180 0    50   ~ 0
ISP Header for Chg MCU
Text Notes 750  4780 0    50   ~ 0
Connections:\n- A0/PC0: DCBUS1 (output side, lower voltage, toyota's battery voltage)\n- A1/PC1: DCBUS2 (input side, higher voltage, MG1/2 voltage)\n- A2/PC2: BOOST T1\n- A3/PC3: BOOST T2\n- A4/PC5: MG1 L1 current (10k/10k resistor divider)\n- A5/PC6: MG1 L2 current (10k/10k resistor divider)\n- A6/ADC6: ACS758LCB-100U current sensor (not used in this version)\n- A7/ADC7: EVSE_PP\n- 2/PD2: EVSE CP\n- 3/PD3: MCP2515 INT\n- 4/PD4: EVSE SW\n- 5/PD5: AC_CON_CTRL / AC_CONTACTOR_SWITCH\n- 6/PD6: HV_CON_CTRL / CONVERTER_SHORT_SWITCH\n- 7/PD7: AC_PRECH_CTRL / AC_PRECHARGE_SWITCH\n- 8/PB0: MCP2515 CS\n- 9/PB1/OC1A: Boost low side switch (active high)\n- 10/PB2/OC1B: Boost high side switch (active high)
$Comp
L Transistor_BJT:MMBT3904 Q?
U 1 1
P 8500 5490
AR Path="/5EFC5780/5F1C69A1" Ref="Q?"  Part="1" 
AR Path="/5FA6B113/5F1C69A1" Ref="Q?"  Part="1" 
AR Path="/5F874EC9/5F1C69A1" Ref="Q24"  Part="1" 
F 0 "Q24" H 8430 5760 50  0000 L CNN
F 1 "MMBT3904" H 8150 5680 50  0000 L CNN
F 2 "Package_TO_SOT_SMD:SOT-23" H 8700 5415 50  0001 L CIN
F 3 "https://www.fairchildsemi.com/datasheets/2N/2N3904.pdf" H 8500 5490 50  0001 L CNN
F 4 "C20526" H 8500 5490 50  0001 C CNN "JLPCB Component"
	1    8500 5490
	1    0    0    -1  
$EndComp
$Comp
L Device:R R?
U 1 1
P 7870 5490
AR Path="/5F1C69BD" Ref="R?"  Part="1" 
AR Path="/5FA6B113/5F1C69BD" Ref="R?"  Part="1" 
AR Path="/5F874EC9/5F1C69BD" Ref="R92"  Part="1" 
F 0 "R92" V 8060 5440 50  0000 L CNN
F 1 "1k" V 7980 5390 50  0000 L CNN
F 2 "Resistor_SMD:R_0603_1608Metric" V 7800 5490 50  0001 C CNN
F 3 "~" H 7870 5490 50  0001 C CNN
F 4 "C21190" H 7870 5490 50  0001 C CNN "JLPCB Component"
	1    7870 5490
	0    -1   -1   0   
$EndComp
$Comp
L power:GND #PWR?
U 1 1
P 8260 5960
AR Path="/5F1C69C3" Ref="#PWR?"  Part="1" 
AR Path="/5FA6B113/5F1C69C3" Ref="#PWR?"  Part="1" 
AR Path="/5F874EC9/5F1C69C3" Ref="#PWR064"  Part="1" 
F 0 "#PWR064" H 8260 5710 50  0001 C CNN
F 1 "GND" H 8265 5787 50  0000 C CNN
F 2 "" H 8260 5960 50  0001 C CNN
F 3 "" H 8260 5960 50  0001 C CNN
	1    8260 5960
	1    0    0    -1  
$EndComp
Wire Wire Line
	8260 5910 8260 5960
Wire Wire Line
	8600 5150 8600 5290
Wire Wire Line
	8600 5690 8600 5910
Wire Wire Line
	8600 5910 8260 5910
Wire Wire Line
	8020 5490 8110 5490
Connection ~ 8260 5910
$Comp
L Device:C C48
U 1 1
P 8110 5690
F 0 "C48" H 8225 5736 50  0000 L CNN
F 1 "100nF" H 8225 5645 50  0000 L CNN
F 2 "Capacitor_SMD:C_0603_1608Metric" H 8148 5540 50  0001 C CNN
F 3 "~" H 8110 5690 50  0001 C CNN
F 4 "C14663" H 8110 5690 50  0001 C CNN "JLPCB Component"
	1    8110 5690
	1    0    0    -1  
$EndComp
Wire Wire Line
	8110 5540 8110 5490
Connection ~ 8110 5490
Wire Wire Line
	8110 5490 8300 5490
Wire Wire Line
	8110 5840 8110 5910
Wire Wire Line
	8110 5910 8260 5910
Text GLabel 7630 5490 0    50   Input ~ 0
HV_CON_CTRL_PD6
Wire Wire Line
	7720 5490 7630 5490
Text GLabel 8670 5150 2    50   Input ~ 0
PB6_Charger_Status
Wire Wire Line
	8670 5150 8600 5150
Text GLabel 10670 2120 2    50   Input ~ 0
DC_DC_VLO
Wire Wire Line
	10670 2120 10590 2120
Connection ~ 10590 2120
Connection ~ 8110 2920
Wire Wire Line
	8110 2920 8320 2920
Wire Wire Line
	7620 2920 7980 2920
Wire Wire Line
	7980 2500 7980 2920
Connection ~ 7980 2920
Wire Wire Line
	7980 2920 8110 2920
Wire Wire Line
	7980 2100 7980 2050
Wire Wire Line
	7980 2050 8810 2050
Wire Wire Line
	8810 2050 8810 2920
Wire Wire Line
	8810 2920 8320 2920
Connection ~ 8320 2920
Connection ~ 1560 7490
Wire Wire Line
	1560 7490 1730 7490
Wire Wire Line
	1030 7490 1390 7490
Wire Wire Line
	1390 7070 1390 7490
Connection ~ 1390 7490
Wire Wire Line
	1390 7490 1560 7490
Wire Wire Line
	1390 6670 1390 6630
Wire Wire Line
	1390 6630 790  6630
Wire Wire Line
	790  6630 790  7490
Wire Wire Line
	790  7490 1030 7490
Connection ~ 1030 7490
Text GLabel 6140 3040 2    50   Input ~ 0
EVSE_CP
Wire Wire Line
	5970 3040 6140 3040
$Comp
L Connectors_Custom:TC2030-MCP J18
U 1 1
P 5960 4750
F 0 "J18" H 7235 5015 50  0000 C CNN
F 1 "TC2030-MCP" H 7235 4924 50  0000 C CNN
F 2 "Connector_Custom:TC2030MCP" H 7810 4850 50  0001 L CNN
F 3 "http://www.tag-connect.com/Materials/TC2030-MCP%20Datasheet.pdf" H 7810 4750 50  0001 L CNN
F 4 "CABLE TAG-CONNECT IN-CIRCUIT LEG" H 7810 4650 50  0001 L CNN "Description"
F 5 "18.669" H 7810 4550 50  0001 L CNN "Height"
F 6 "Tag Connect" H 7810 4450 50  0001 L CNN "Manufacturer_Name"
F 7 "TC2030-MCP" H 7810 4350 50  0001 L CNN "Manufacturer_Part_Number"
F 8 "TC2030-MCP" H 7810 4250 50  0001 L CNN "Arrow Part Number"
	1    5960 4750
	1    0    0    -1  
$EndComp
Text Notes 6720 5180 0    50   ~ 0
Tag Connect Programming Header
Text GLabel 7960 4750 2    50   Input ~ 0
D13_SCK
Text GLabel 7960 4950 2    50   Input ~ 0
D12_MISO
Text GLabel 7960 4850 2    50   Input ~ 0
D11_MOSI
Text GLabel 6510 4850 0    50   Input ~ 0
RST_328
$Comp
L power:+5V #PWR0100
U 1 1
P 6420 4660
F 0 "#PWR0100" H 6420 4510 50  0001 C CNN
F 1 "+5V" H 6435 4833 50  0000 C CNN
F 2 "" H 6420 4660 50  0001 C CNN
F 3 "" H 6420 4660 50  0001 C CNN
	1    6420 4660
	1    0    0    -1  
$EndComp
$Comp
L power:GND #PWR0122
U 1 1
P 6420 5010
F 0 "#PWR0122" H 6420 4760 50  0001 C CNN
F 1 "GND" H 6425 4837 50  0000 C CNN
F 2 "" H 6420 5010 50  0001 C CNN
F 3 "" H 6420 5010 50  0001 C CNN
	1    6420 5010
	1    0    0    -1  
$EndComp
Wire Wire Line
	6510 4750 6420 4750
Wire Wire Line
	6420 4750 6420 4660
Wire Wire Line
	6510 4950 6420 4950
Wire Wire Line
	6420 4950 6420 5010
$Comp
L Device:LED D?
U 1 1
P 9280 2080
AR Path="/5F86ACB9" Ref="D?"  Part="1" 
AR Path="/5F874EC9/5F86ACB9" Ref="D14"  Part="1" 
F 0 "D14" V 9319 1963 50  0000 R CNN
F 1 "LED" V 9228 1963 50  0000 R CNN
F 2 "LED_SMD:LED_0805_2012Metric" H 9280 2080 50  0001 C CNN
F 3 "~" H 9280 2080 50  0001 C CNN
F 4 "C84256" H 9280 2080 50  0001 C CNN "JLPCB Component"
	1    9280 2080
	0    -1   -1   0   
$EndComp
$Comp
L Device:R R?
U 1 1
P 9280 2430
AR Path="/5F86ACC0" Ref="R?"  Part="1" 
AR Path="/5F874EC9/5F86ACC0" Ref="R130"  Part="1" 
F 0 "R130" H 9210 2384 50  0000 R CNN
F 1 "470R" H 9210 2475 50  0000 R CNN
F 2 "Resistor_SMD:R_0603_1608Metric" V 9210 2430 50  0001 C CNN
F 3 "~" H 9280 2430 50  0001 C CNN
F 4 "C23179" H 9280 2430 50  0001 C CNN "JLPCB Component"
	1    9280 2430
	-1   0    0    1   
$EndComp
Wire Wire Line
	9280 2280 9280 2230
$Comp
L Connector_Generic:Conn_01x02 J19
U 1 1
P 9050 2670
F 0 "J19" H 8968 2795 50  0000 C CNN
F 1 "Conn_01x02" H 8968 2796 50  0001 C CNN
F 2 "Connector_PinHeader_2.54mm:PinHeader_1x02_P2.54mm_Vertical" H 9050 2670 50  0001 C CNN
F 3 "~" H 9050 2670 50  0001 C CNN
	1    9050 2670
	-1   0    0    -1  
$EndComp
$Comp
L power:+5V #PWR0125
U 1 1
P 9280 1820
F 0 "#PWR0125" H 9280 1670 50  0001 C CNN
F 1 "+5V" H 9295 1993 50  0000 C CNN
F 2 "" H 9280 1820 50  0001 C CNN
F 3 "" H 9280 1820 50  0001 C CNN
	1    9280 1820
	1    0    0    -1  
$EndComp
Wire Wire Line
	9280 1930 9280 1820
Wire Wire Line
	9280 2580 9280 2670
Wire Wire Line
	9280 2670 9250 2670
Text GLabel 9350 2770 2    50   Input ~ 0
D13_SCK
Wire Wire Line
	9350 2770 9250 2770
$EndSCHEMATC
